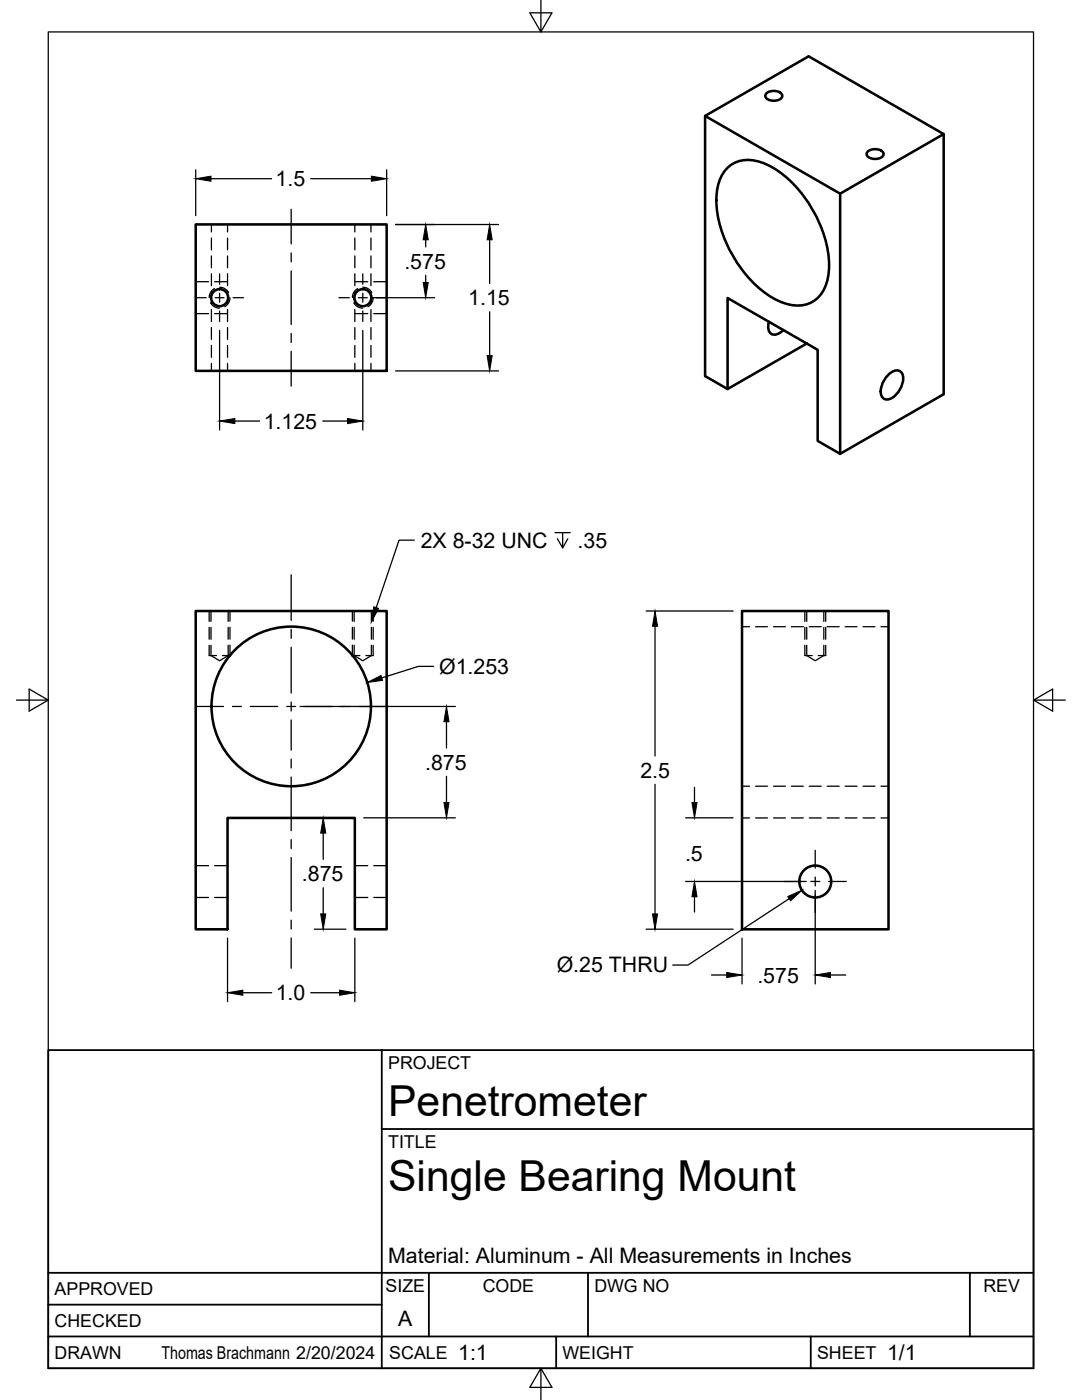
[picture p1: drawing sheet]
<svg xmlns="http://www.w3.org/2000/svg" width="216mm" height="279mm" viewBox="0 0 216 279" stroke-linecap="round" stroke-linejoin="round" font-family="sans-serif">
<!-- layer: Visible -->
<g fill="none" stroke="#000" stroke-width=".51">
<path d="M152.9 18.7a2.22 2.22 0 0 1 3.2 .3 1.47 1.47 0 0 1-2 1.1 1.3 1.3 0 0 1-1.4-1.1zM140.7 23.1l26.9 15.6 20.7-11.9M145.4 33.3a6.7 6.7 0 0 1 7.5-.5 23.2 23.2 0 0 1 11 12.7 16.8 16.8 0 0 1 .9 11.4 6 6 0 0 1-8 3.7 19.7 19.7 0 0 1-10.1-8.8 22.5 22.5 0 0 1-3.7-13.3 8 8 0 0 1 2.4-5.2zM167.6 38.7v51.9l20.7-11.9v-51.9l-26.9-15.6-20.7 11.9v52l4.5 2.5M173.1 30.3a2.22 2.22 0 0 1 3.2 .3 1.47 1.47 0 0 1-1.9 1.1 1.3 1.3 0 0 1-1.5-1.1zM39.1 44.8h38.1v29.2h-38.1zM153.4 64.2a1.91 1.91 0 0 0 .9 2.6 2.34 2.34 0 0 0 2-.9M161 68.6l-15.8 9v-18.1l18 10.3v18.2l4.4 2.6M177 75.1a2.07 2.07 0 0 1 2.7-.9 2.86 2.86 0 0 1 0 3.2 3.8 3.8 0 0 1-2.7 2.3 1.56 1.56 0 0 1-1.2-2.2 5.3 5.3 0 0 1 1.2-2.4zM39.1 121.9h38.1v63.6h-6.4v-22.3h-25.4v22.3h-6.3zM45.8 130.8h.1M70.3 130.8h.1"/>
<path d="M148.1 121.9h29.2v63.6h-29.2z"/>
<circle cx="43.8" cy="59.4" r="1.7"/>
<circle cx="72.4" cy="59.4" r="1.7"/>
<circle cx="58.1" cy="141" r="15.9"/>
<circle cx="162.7" cy="175.9" r="3.2"/>
</g>
<!-- layer: Hidden -->
<g fill="none" stroke="#000" stroke-width=".25">
<path d="M39.1 56.2h2.5M42.2 44.8v1.5M42.2 47.5v2.4M42.2 51.1v2.3M42.2 54.6v2.4M42.2 58.2v2.4M42.8 57.6l-.1 .1a2.11 2.11 0 0 0-1 1.7M42.8 56.2h2.6M43.8 57.3a2.09 2.09 0 0 1 1.8 1.1M45.4 44.8v1.5M45.4 47.5v2.4M45.4 51.1v2.3"/>
<path d="M45.4 54.6v2.4M45.4 58.2v2.4M45.9 59.4l-.3 1.1-.7 .7M70.8 44.8v1.5M70.8 47.5v2.4M70.8 51.1v2.3M70.8 54.6v2.4M70.8 58.2v2.4M70.8 56.2h2.6M71.4 57.6l-.1 .1a1.98 1.98 0 0 0-1 1.7M72.4 57.3a2.09 2.09 0 0 1 1.8 1.1M74 44.8v1.5"/>
<path d="M74 47.5v2.4M74 51.1v2.3M74 54.6v2.4M74 58.2v2.4M74.5 59.4l-.3 1.1-.8 .7M74.6 56.2h2.6M39.1 62.6h2.5M42 60.4v.1a2.09 2.09 0 0 0 1.8 1M42.2 61.8v2.4M42.2 65.4v2.3M42.2 68.9v2.4M42.2 72.5v1.5"/>
<path d="M42.8 62.6h2.6M45.4 61.8v2.4M45.4 65.4v2.3M45.4 68.9v2.4M45.4 72.5v1.5M70.6 60.4v.1a2.09 2.09 0 0 0 1.8 1M70.8 61.8v2.4M70.8 65.4v2.3M70.8 68.9v2.4M70.8 72.5v1.5M70.8 62.6h2.6M74 61.8v2.4"/>
<path d="M74 65.4v2.3M74 68.9v2.4M74 72.5v1.5M74.6 62.6h2.6M41.7 130.8h1.5M42.1 128.8v2l1.7 1.1 1.7-1.1v-2M42.1 121.9v2.1M42.1 125.2v2.4M44.4 130.8h1.4M45.5 121.9v2.1M45.5 125.2v2.4M45.9 130.8h.1"/>
<path d="M70.3 130.8h1.5M70.7 128.8v2l1.7 1.1 1.7-1.1v-2M70.7 121.9v2.1M70.7 125.2v2.4M73 130.8h1.5M74.1 121.9v2.1M74.1 125.2v2.4M148.1 125.1h1.5M150.8 125.1h2.3M154.3 125.1h2.4M157.9 125.1h2.4M160.6 130.8h1.5"/>
<path d="M161 128.8v2l1.7 1.1 1.7-1.1v-2M161 121.9v2.1M161 125.2v2.4M161.5 125.1h2.4M163.3 130.8h1.5M164.4 121.9v2.1M164.4 125.2v2.4M165.1 125.1h2.3M168.6 125.1h2.4M172.2 125.1h2.4M175.8 125.1h1.5M148.1 156.9h1.5"/>
<path d="M150.8 156.9h2.3M154.3 156.9h2.4M157.9 156.9h2.4M161.5 156.9h2.4M165.1 156.9h2.3M168.6 156.9h2.4M172.2 156.9h2.4M175.8 156.9h1.5M39.1 172.8h2.5M39.1 179.1h2.5M42.8 172.8h2.6M42.8 179.1h2.6"/>
<path d="M70.8 172.8h2.6M70.8 179.1h2.6M74.6 172.8h2.6M74.6 179.1h2.6M148.1 163.2h1.5M150.8 163.2h2.3M154.3 163.2h2.4M157.9 163.2h2.4M161.5 163.2h2.4M165.1 163.2h2.3M168.6 163.2h2.4M172.2 163.2h2.4"/>
<path d="M175.8 163.2h1.5"/>
</g>
<!-- layer: Hidden Narrow -->
<g fill="none" stroke="#000" stroke-width=".25">
<path d="M41.7 121.9v2.1M41.7 125.2v2.4M41.7 128.8v2M45.9 121.9v2.1M45.9 125.2v2.4M45.9 128.7v2.1M70.3 121.9v2.1M70.3 125.2v2.4M70.3 128.7v2.1M74.5 121.9v2.1M74.5 125.2v2.4M74.5 128.8v2"/>
<path d="M160.6 121.9v2.1M160.6 125.2v2.4M160.6 128.8v2M164.8 121.9v2.1M164.8 125.2v2.4M164.8 128.8v2"/>
</g>
<!-- layer: Border -->
<path d="M9.6 6.4h196.6v266.7h-196.6zM107.9 0v6.4l-2.2-3.8h4.4l-2.2 3.8M3.3 139.7h6.3l-3.8-2.2v4.4l3.8-2.2M206.2 139.7l3.8 2.2v-4.4l-3.8 2.2h6.4M107.9 273.1l2.2 3.8h-4.4l2.2-3.8v6.3" fill="none" stroke="#000" stroke-width=".25"/>
<!-- layer: Titleblock -->
<path d="M9.6 209.6h196.6v63.5h-196.6zM76.2 209.6v63.5M76.2 225.3h130M9.6 254h196.6M85.6 254v12.7M117.3 254v12.7M193.5 254v12.7M9.6 266.7h196.6M9.6 260.4h66.6M111 266.7v6.4M161.8 266.7v6.4" fill="none" stroke="#000" stroke-width=".36"/>
<!-- layer: Smart Centers -->
<g fill="none" stroke="#000" stroke-width=".25">
<path d="M39.1 59.4h2M42.9 59.4h1.8M43.8 54.7v2M43.8 58.5v1.8M46.5 59.4h2.1M58.1 41.8v6.9M58.1 50.5v1.8M58.1 54.1v10.7M67.6 59.4h2.1M71.5 59.4h1.8M72.4 54.7v2M72.4 58.5v1.8"/>
<path d="M75.1 59.4h2.1M43.8 62.1v2.1M58.1 66.5v1.8M58.1 70.1v7M72.4 62.1v2.1M58.1 114.7v9.1M58.1 125.6v1.8M58.1 129.2v9.1M39.1 141h5.5M46.4 141h1.8M50 141h5.4M57.2 141h1.8"/>
<path d="M58.1 140.1v1.8M58.1 143.7v6M58.1 151.5v1.8M58.1 155.1v10.7M60.8 141h5.5M68 141h1.8M71.6 141h5.5M58.1 167.6v1.8M58.1 171.1v10.7M156.4 175.9h3.6M161.8 175.9h1.8M162.7 169.7v3.5"/>
<path d="M162.7 175v1.8M162.7 178.6v3.5M165.4 175.9h3.5M58.1 183.6v1.8M58.1 187.2v6"/>
</g>
<!-- layer: FD_Dimensions -->
<g fill="none" stroke="#000" stroke-width=".25">
<path d="M39.1 33.9v9.1M42.1 35.7h12.1M62 35.7h12.1M77.2 33.9v9.1M74.2 59.4h12.5M78.9 44.8h20.6M84.9 47.9v1.4M84.9 54.9v1.5M97.7 47.9v8.7M43.8 65.9v19.9M72.4 65.9v19.9M78.9 74h20.6"/>
<path d="M97.7 62.2v8.8M46.9 84h4.9M64.4 84h4.9M86.5 133h-3l-7.3 2.3M128.9 121.9h17.4M130.7 125v25.9M59.9 141h31M89.1 144v5.3M89.1 154.9v5.3M130.7 156.5v25.9M138.6 157.1v3.1M63.1 163.2h3.2"/>
<path d="M64.5 166.3v5.2M64.5 177.2v5.2M72.6 163.2h18.3M136.8 163.2h9.5M136.8 175.9h24.1M138.6 179v3M157.5 179.3l-20.2 13.3h-3.1M162.7 177.7v18.7M45.4 187.2v12.7M48.5 198.1h5.7M62 198.1h5.8M62.7 185.4h6.3"/>
<path d="M70.8 187.2v12.7M128.9 185.4h17.4M142 194.6h3M148.1 187.2v9.2M165.7 194.6h3.1"/>
</g>
<g fill="#000" stroke="#000" stroke-width=".2">
<path d="M39.1 35.7l3-.5v1zM74.1 35.2l3.1 .5-3.1 .5zM84.9 44.8l.5 3.1h-1zM84.4 56.4h1l-.5 3zM97.7 44.8l.5 3.1h-1zM97.2 71h1l-.5 3zM43.8 84l3.1-.5v1zM69.3 83.5l3.1 .5-3.1 .5zM73.3 136.2l2.7-1.4 .3 1zM130.7 121.9l.5 3.1h-1zM89.1 141l.5 3h-1zM64.5 163.2l.5 3.1h-1z"/>
<path d="M88.6 160.2h1l-.5 3zM138.1 160.2h1l-.5 3zM138.6 175.9l.5 3.1h-1zM157.2 178.9l2.8-1.2-2.2 2.1zM45.4 198.1l3.1-.5v1zM64 182.4h1l-.5 3zM67.8 197.6l3 .5-3 .5zM130.2 182.4h1l-.5 3zM145 194.1l3.1 .5-3.1 .5zM162.7 194.6l3-.5v1z"/>
</g>
<!-- layer: Hole Notes -->
<path d="M82.7 107.8h-3.1l-4.5 13.4M110.7 106.3h3.1M112.3 106.3v3l-1.1-1.8M113.3 107.5l-1 1.8" fill="none" stroke="#000" stroke-width=".25"/>
<path d="M74.6 121.1l.9 .3-1.4 2.7z" fill="#000" stroke="#000" stroke-width=".2"/>
<g font-size="8.5">
<text x="77.4" y="222.8">Penetrometer</text>
<text x="77.4" y="237.8">Single Bearing Mount</text>
</g>
<g font-size="4.3">
<text x="55" y="37.2">1.5</text>
<text x="80.7" y="53.6">.575</text>
<text x="93.4" y="60.9">1.15</text>
<text x="52.6" y="85.5">1.125</text>
<text x="83.9" y="109.3">2X 8-32 UNC</text>
<text x="115.3" y="109.3">.35</text>
<text x="87.6" y="134.5">Ø1.253</text>
<text x="84.8" y="153.6">.875</text>
<text x="127.8" y="155.2">2.5</text>
<text x="136.7" y="171.9">.5</text>
<text x="60.2" y="175.8">.875</text>
<text x="111.1" y="194.1">Ø.25 THRU</text>
<text x="151.1" y="196.1">.575</text>
<text x="55" y="199.6">1.0</text>
<text x="77.4" y="252">Material: Aluminum - All Measurements in Inches</text>
<text x="79.5" y="264.5">A</text>
<text x="91.4" y="271.4">1:1</text>
<text x="177" y="271.4">1/1</text>
</g>
<g font-size="3.5">
<text x="77.4" y="213.4">PROJECT</text>
<text x="77.4" y="229.1">TITLE</text>
<text x="76.9" y="257.8">SIZE</text>
<text x="96.3" y="257.8">CODE</text>
<text x="118.6" y="257.8">DWG NO</text>
<text x="196.2" y="257.8">REV</text>
<text x="10.9" y="258.5">APPROVED</text>
<text x="10.9" y="264.8">CHECKED</text>
<text x="10.9" y="271.2">DRAWN</text>
<text x="32.2" y="271.2">Thomas Brachmann 2/20/2024</text>
<text x="77.7" y="271.2">SCALE</text>
<text x="112.2" y="271.2">WEIGHT</text>
<text x="163" y="271.2">SHEET</text>
</g>
</svg>
